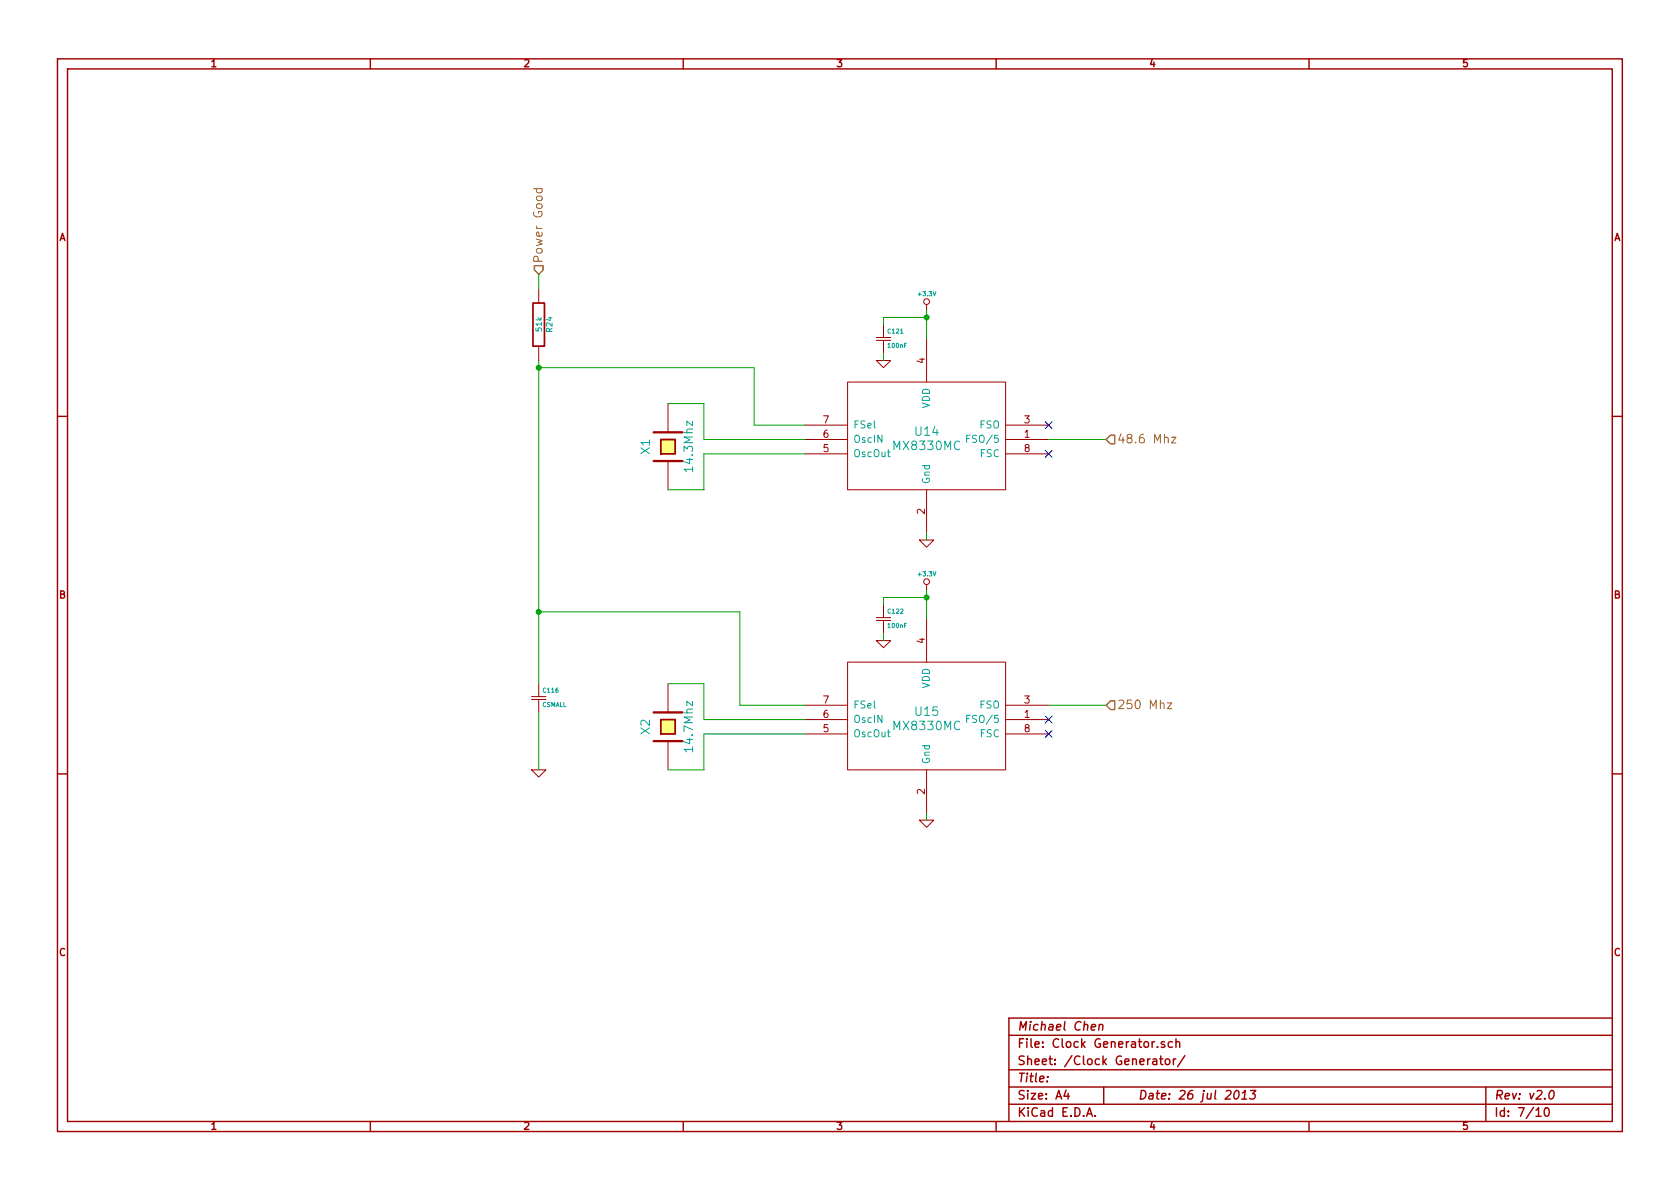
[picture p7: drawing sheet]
<svg xmlns="http://www.w3.org/2000/svg" width="297mm" height="210mm" viewBox="0 0 297 210" stroke-linecap="round" stroke-linejoin="round" font-family="sans-serif">
<g fill="none" stroke="#a00000" stroke-width=".25">
<path d="M10.2 10.4h276.6v189.7h-276.6zM11.9 12.2h273.2v186.1h-273.2zM65.5 10.4v1.8M120.8 10.4v1.8M176.1 10.4v1.8M231.4 10.4v1.8M10.2 73.6h1.7M285.1 73.6h1.7M10.2 136.8h1.7M285.1 136.8h1.7M65.5 198.3v1.8M120.8 198.3v1.8"/>
<path d="M176.1 198.3v1.8M178.4 183.1h106.7M178.4 189.2h106.7M178.4 195.3h106.7M178.4 192.2h106.7M185.2 190.4v.1M188.5 192.8l-.4 1h1M188.8 193.3v1.1M192.1 197.4l.5-1.5 .5 1.5M192.3 197h.7M192.9 181.7l.8-.2-.1-.3h-.5l-.2 .8 .2 .2 .4-.1M193.6 197.3v.1"/>
<path d="M194.4 181.3l.2-.2 .3 .1v1M194.4 181.1l-.1 1.1M195.1 192.2v3.1M203.9 187.3h.5l.1 1M204.5 187.6l-.5 .1a.3 .3 0 0 0-.2 .3 .3 .3 0 0 0 .2 .3l.5-.1M204.6 185.1v.1M205 187.2h.6M205.2 186.7v1.4l.4 .2M205.9 184.3l-.4-.1-.2 .2 .1 .2 .5 .2v.3h-.6M206.1 187.4l.2-.2 .5 .2v.7l-.3 .2-.4-.2zM207.3 184.3a.48 .48 0 0 0-.7 0v.8l.3 .1 .4-.1M207.5 187.2v1.1"/>
<path d="M207.9 187.2l-.3 .1-.1 .2M207.9 184.3h.1a.36 .36 0 0 1 .6 .1v.8M207.9 183.7v1.5M209.5 186.7l-1.3 1.9M218.4 193l.4-.2a.88 .88 0 0 1-.3 1.6l-.3-.3a1.19 1.19 0 0 1 .2-1.1zM219.5 194.4h.9M219.7 193.3l.5-.5-.2 1.6M221.1 192.8h.9l-.5 .6 .3 .1 .1 .2v.4l-.3 .3-.7-.2M231.4 198.3v1.8M262.7 192.2v6.1M271.6 196.3l.4-.4v1.5M271.6 197.4h.9"/>
<path d="M273.2 196l.2-.1a.86 .86 0 0 1 .5 .7 .86 .86 0 0 1-.4 .8 .81 .81 0 0 1-.3-1.4zM274.2 192.9l.3-.1a.88 .88 0 0 1-.3 1.6l-.3-.3a1.17 1.17 0 0 1 .3-1.2zM285.1 180h-106.7v18.3"/>
</g>
<g fill="none" stroke="#a00000" stroke-width=".18">
<path d="M95.2 51v2.6M154.9 59.7h2.6M156.2 57.4v2.3M163.8 53.8v1.1M163.8 59.9v7.7M95.2 61.2v2.5M118.1 71.4v5M142.2 77.7h7.7M142.2 75.2h7.7M149.9 67.6h27.9v19h-27.9zM154.9 63.7h2.6l-1.3 1.3zM154.9 60.2h2.6"/>
<path d="M156.2 60.2v2.3M177.8 77.7h7.6M177.8 75.2h7.6M118.1 81.5v5.1M142.2 80.3h7.7M162.6 95.5h2.5l-1.3 1.3zM163.8 86.6v7.6M177.8 80.3h7.6M149.9 117.1h27.9v19h-27.9zM154.9 113.3h2.6l-1.3 1.2zM154.9 109.7h2.6M154.9 109.2h2.6"/>
<path d="M156.2 106.9v2.3M156.2 109.7v2.3M163.8 103.4v1M163.8 109.5v7.6M94 136.1h2.5l-1.3 1.3zM94 123.7h2.5M94 123.2h2.5M95.2 120.9v2.3M95.2 123.7v2.3M118.1 120.9v5.1M118.1 131.1v5M142.2 127.2h7.7"/>
<path d="M142.2 124.7h7.7M142.2 129.8h7.7M163.8 136.1v7.7M177.8 127.2h7.6M177.8 124.7h7.6M177.8 129.8h7.6M162.6 145h2.5l-1.3 1.3z"/>
<circle cx="163.8" cy="53.3" r=".51"/>
<circle cx="163.8" cy="102.9" r=".51"/>
</g>
<path d="M170.9 77.6h.4M171.5 77h-.6v1.2M170.9 127.1h.4M171.5 126.5h-.6v1.3" fill="none" stroke="#00a0a0" stroke-width=".18"/>
<g fill="none" stroke="#00a000" stroke-width=".18">
<path d="M95.2 48.5v2.5M163.8 54.9v5M163.8 56.1h-7.6v1.3M95.2 65h38.1v10.2h8.9M95.2 63.7v57.2M118.1 71.4h6.4v6.3h17.7M156.2 62.5v1.2M185.4 77.7h10.2M142.2 80.3h-17.7v6.3h-6.4M163.8 94.2v1.3M95.2 108.2h35.6v16.5h11.4M156.2 112v1.3"/>
<path d="M163.8 104.4v5.1M163.8 105.7h-7.6v1.2M95.2 126v10.1M118.1 120.9h6.4v6.3h17.7M142.2 129.8h-17.7v6.3h-6.4M185.4 124.7h10.2M163.8 143.8v1.2"/>
</g>
<path d="M184.8 79.6l1.2 1.3M184.8 74.6l1.2 1.2M186 79.6l-1.2 1.3M186 74.6l-1.2 1.2M184.8 129.2l1.2 1.2M184.8 126.6l1.2 1.3M186 129.2l-1.2 1.2M186 126.6l-1.2 1.3" fill="none" stroke="#0000c0" stroke-width=".18"/>
<g fill="#00a000" stroke="#00a000" stroke-width=".25">
<circle cx="163.8" cy="105.7" r=".41"/>
<circle cx="163.8" cy="56.1" r=".41"/>
<circle cx="95.2" cy="108.2" r=".41"/>
<circle cx="95.2" cy="65" r=".41"/>
</g>
<path d="M115.6 76.4h5M115.6 81.5h5M115.6 131.1h5M115.6 126h5" fill="none" stroke="#a00000" stroke-width=".41"/>
<g fill="#ffff80" stroke="#ffff80" stroke-width=".25">
<path d="M116.8 77.7h2.6v2.6h-2.6z"/>
<path d="M116.8 127.2h2.6v2.6h-2.6z"/>
</g>
<path d="M94.2 53.6h2.1v7.6h-2.1zM116.8 77.7h2.6v2.6h-2.6zM116.8 127.2h2.6v2.6h-2.6z" fill="none" stroke="#a00000" stroke-width=".3"/>
<path d="M94.3 33.4h1.6M94.9 33.4a.48 .48 0 0 0 .1 .6h.7l.2-.2-.1-.4M207.1 77.3h.8l-.8 1h.8M206.4 124.3h.8l-.8 1h.8" fill="none" stroke="#808000" stroke-width=".18"/>
<path d="M94.5 47h1.5v.7l-.8 .8-.7-.8zM196.3 77h.8v1.5h-.8l-.7-.8zM196.3 123.9h.8v1.6h-.8l-.7-.8z" fill="none" stroke="#808000" stroke-width=".25"/>
<g font-size="2.1" fill="#808000">
<text x="96" y="46.6" transform="rotate(-90 96 46.6)">Power Good</text>
<text x="197.5" y="78.5">48.6 Mhz</text>
<text x="197.5" y="125.5">250 Mhz</text>
</g>
<g font-size="2.1" fill="#00a0a0">
<text x="161.9" y="77.1">U14</text>
<text x="115" y="80.3" transform="rotate(-90 115 80.3)">X1</text>
<text x="122.6" y="83.1" transform="rotate(-90 122.6 83.1)">14.3Mhz</text>
<text x="158.2" y="79.7">MX8330MC</text>
<text x="115" y="129.8" transform="rotate(-90 115 129.8)">X2</text>
<text x="158.2" y="129.2">MX8330MC</text>
<text x="161.9" y="126.7">U15</text>
<text x="122.6" y="132.6" transform="rotate(-90 122.6 132.6)">14.7Mhz</text>
</g>
<g font-size="2.1" fill="#a00000">
<text x="179.9" y="185.4">File: Clock Generator.sch</text>
<text x="179.9" y="182.3">Michael Chen</text>
<text x="179.9" y="191.5">Title:</text>
<text x="179.9" y="188.4">Sheet: /Clock Generator/</text>
<text x="179.9" y="197.6">KiCad E.D.A.</text>
<text x="179.9" y="194.5">Size: A4</text>
<text x="201.2" y="194.5">Date: 26 jul 2013</text>
<text x="264.2" y="194.5">Rev: v2.0</text>
<text x="264.2" y="197.6">Id: 7/10</text>
</g>
<g font-size="1.8" fill="#a00000">
<text x="37.3" y="11.9">1</text>
<text x="92.7" y="11.9">2</text>
<text x="148" y="11.9">3</text>
<text x="203.3" y="11.9">4</text>
<text x="258.6" y="11.9">5</text>
<text x="10.4" y="42.7">A</text>
<text x="285.3" y="42.7">A</text>
<text x="163.6" y="64.2" transform="rotate(-90 163.6 64.2)">4</text>
<text x="145.6" y="77.5">6</text>
<text x="145.6" y="74.9">7</text>
<text x="181.1" y="77.5">1</text>
<text x="181.1" y="74.9">3</text>
<text x="145.6" y="80">5</text>
<text x="181.1" y="80">8</text>
<text x="163.6" y="90.9" transform="rotate(-90 163.6 90.9)">2</text>
<text x="10.4" y="105.9">B</text>
<text x="285.3" y="105.9">B</text>
<text x="163.6" y="113.8" transform="rotate(-90 163.6 113.8)">4</text>
<text x="145.6" y="124.5">7</text>
<text x="181.1" y="124.5">3</text>
<text x="145.6" y="129.5">5</text>
<text x="145.6" y="127">6</text>
<text x="181.1" y="127">1</text>
<text x="181.1" y="129.5">8</text>
<text x="163.6" y="140.4" transform="rotate(-90 163.6 140.4)">2</text>
<text x="10.4" y="169.1">C</text>
<text x="285.3" y="169.1">C</text>
<text x="37.3" y="199.8">1</text>
<text x="92.7" y="199.8">2</text>
<text x="148" y="199.8">3</text>
<text x="203.3" y="199.8">4</text>
<text x="258.6" y="199.8">5</text>
</g>
<g font-size="1.8" fill="#00a0a0">
<text x="150.9" y="75.8">FSel</text>
<text x="164.5" y="72.3" transform="rotate(-90 164.5 72.3)">VDD</text>
<text x="173.2" y="75.8">FSO</text>
<text x="150.9" y="80.9">OscOut</text>
<text x="150.9" y="78.4">OscIN</text>
<text x="171.7" y="78.4">FSO/5</text>
<text x="173.3" y="80.9">FSC</text>
<text x="164.5" y="85.6" transform="rotate(-90 164.5 85.6)">Gnd</text>
<text x="150.9" y="125.3">FSel</text>
<text x="164.5" y="121.8" transform="rotate(-90 164.5 121.8)">VDD</text>
<text x="173.2" y="125.3">FSO</text>
<text x="150.9" y="130.4">OscOut</text>
<text x="150.9" y="127.9">OscIN</text>
<text x="171.7" y="127.9">FSO/5</text>
<text x="173.3" y="130.4">FSC</text>
<text x="164.5" y="135.1" transform="rotate(-90 164.5 135.1)">Gnd</text>
</g>
<g font-size="1.4" fill="#00a0a0">
<text x="95.9" y="58.5" transform="rotate(-90 95.9 58.5)">51k</text>
<text x="97.7" y="58.7" transform="rotate(-90 97.7 58.7)">R24</text>
</g>
<g font-size="1.1" fill="#00a0a0">
<text x="162.4" y="52.4">+3.3V</text>
<text x="157" y="59">C121</text>
<text x="157.1" y="61.5">100nF</text>
<text x="162.4" y="101.9">+3.3V</text>
<text x="157" y="108.5">C122</text>
<text x="157.1" y="111.1">100nF</text>
<text x="95.8" y="125">CSMALL</text>
<text x="96.1" y="122.5">C116</text>
</g>
</svg>
